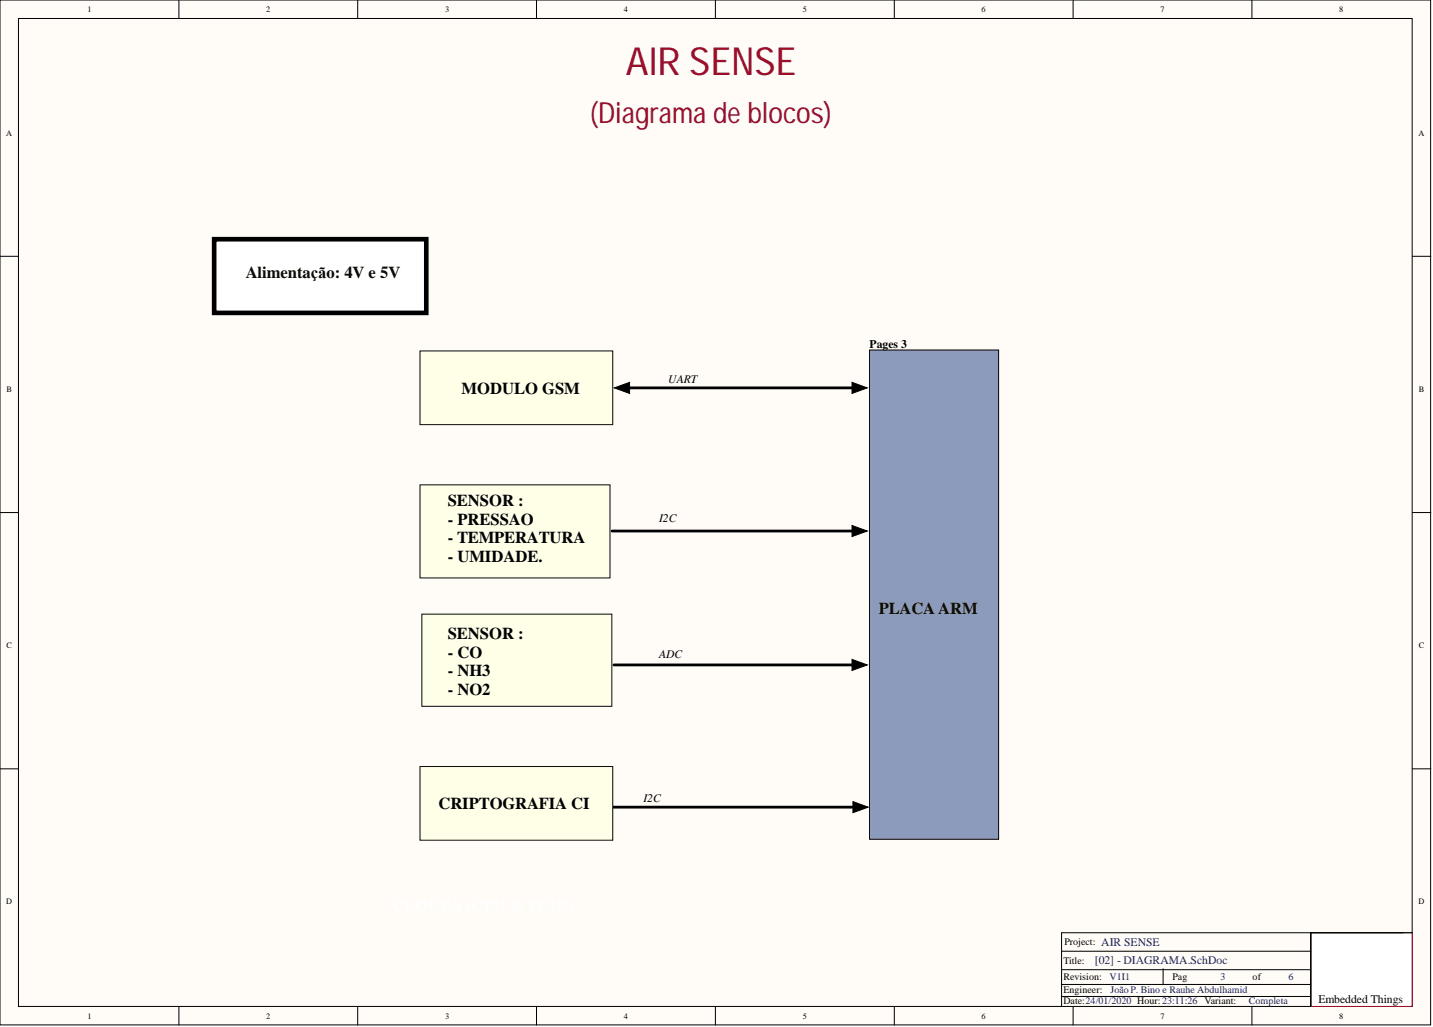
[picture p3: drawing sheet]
<svg xmlns="http://www.w3.org/2000/svg" width="393mm" height="282mm" viewBox="0 0 393 282" stroke-linecap="round" stroke-linejoin="round" font-family="sans-serif">
<g fill="#fffcf8" stroke="#000" stroke-width=".27">
<path d="M0 0h392.7v281.3h-392.7z"/>
<path d="M5.1 5.1h382.5v271.1h-382.5z"/>
</g>
<g fill="none" stroke="#000" stroke-width=".27">
<path d="M49.1 0v5.1M98.2 0v5.1M147.3 0v5.1M196.4 0v5.1M245.5 0v5.1M294.6 0v5.1M343.6 0v5.1M0 70.3h5.1M387.7 70.3h5M0 140.7h5.1M387.7 140.7h5M0 211h5.1"/>
<path d="M387.7 211h5M49.1 276.3v5M98.2 276.3v5M147.3 276.3v5M196.4 276.3v5M245.5 276.3v5M294.6 276.3v5M343.6 276.3v5"/>
</g>
<path d="M359.8 256h27.8v20.2h-27.8z" fill="#fff" stroke="#800000" stroke-width=".27"/>
<path d="M359.8 256v20.3M387.7 256h-96.3v20.3M291.4 273.5h68.4M291.4 270.2h68.4M291.4 261.1h68.4M291.4 266.1h68.4M319.3 265.9v4.3" fill="none" stroke="#000" stroke-width=".27"/>
<path d="M238.7 96.1h35.4v134.3h-35.4z" fill="#8c9bbc" stroke="#000" stroke-width=".27"/>
<path d="M58.8 65.7h58.2v20.2h-58.2z" fill="#fff" stroke="#000" stroke-width="1.3"/>
<path d="M169.8 106.5h67.1M168 145.7h68.9M168.5 182.5h68.4M168.2 221.5h69" fill="none" stroke="#000" stroke-width=".76"/>
<path d="M168.6 106.5l4.2-1.6v3.1zM233.9 104.9l4.2 1.6-4.2 1.5zM233.9 144.2l4.2 1.5-4.2 1.6zM233.9 181l4.2 1.5-4.2 1.5zM234.1 220l4.2 1.5-4.2 1.6z" fill="#000"/>
<path d="M168.6 106.5l4.2-1.6v3.1zM233.9 104.9l4.2 1.6-4.2 1.5zM233.9 144.2l4.2 1.5-4.2 1.6zM233.9 181l4.2 1.5-4.2 1.5zM234.1 220l4.2 1.5-4.2 1.6z" fill="none" stroke="#000" stroke-width=".27"/>
<g fill="#ffffe8" stroke="#080d02" stroke-width=".27">
<path d="M115.3 96.3h52.9v20.2h-52.9z"/>
<path d="M115.3 133.1h52.1v25.5h-52.1z"/>
<path d="M115.8 168.6h52.1v25.3h-52.1z"/>
<path d="M115.3 210.4h52.9v20.2h-52.9z"/>
</g>
<text font-size="10.6" fill="#9e0e29" x="171.8" y="20.6">AIR SENSE</text>
<text font-size="8" fill="#9e0e29" x="162" y="33.8">(Diagrama de blocos)</text>
<g font-size="4.6" fill="#080d02">
<text x="67.4" y="76.3">Alimentação: 4V e 5V</text>
<text x="241.2" y="168.6">PLACA ARM</text>
</g>
<g font-size="4.6">
<text x="126.7" y="108">MODULO GSM</text>
<text x="122.9" y="138.9">SENSOR :</text>
<text x="122.9" y="144">- PRESSAO</text>
<text x="122.9" y="149.1">- TEMPERATURA</text>
<text x="122.9" y="154.2">- UMIDADE.</text>
<text x="122.9" y="175.4">SENSOR :</text>
<text x="122.9" y="180.5">- CO</text>
<text x="122.9" y="185.6">- NH3</text>
<text x="122.9" y="190.7">- NO2</text>
<text x="120.4" y="222.1">CRIPTOGRAFIA CI</text>
</g>
<g font-size="3.2">
<text x="238.7" y="95.4">Pages 3</text>
<text x="183.5" y="105">UART</text>
<text x="180.9" y="143.3">I2C</text>
<text x="180.9" y="180.6">ADC</text>
<text x="176.6" y="220.1">I2C</text>
<text x="361.9" y="275.3">Embedded Things</text>
</g>
<g font-size="3.2" fill="#0c0087">
<text x="302.3" y="259.6">AIR SENSE</text>
<text x="300.5" y="264.7">[02] - DIAGRAMA.SchDoc</text>
</g>
<g font-size="2.7">
<text x="292.2" y="259.5">Project:</text>
<text x="291.9" y="269.1">Revision:</text>
<text x="291.9" y="264.5">Title:</text>
<text x="321.8" y="269.1">Pag</text>
<text x="343.8" y="269.1">of</text>
<text x="291.9" y="272.6">Engineer:</text>
<text x="291.9" y="275.7">Date:24/01/2020 Hour:23:11:26</text>
<text x="330.7" y="275.7">Variant:</text>
</g>
<g font-size="2.7" fill="#0c0087">
<text x="304.6" y="269.1">V1I1</text>
<text x="335" y="268.8">3</text>
<text x="353.7" y="268.8">6</text>
<text x="304.8" y="272.6">João P. Bino e Rauhe Abdulhamid</text>
<text x="342.8" y="275.7">Completa</text>
</g>
<g font-size="2.3">
<text x="24" y="3.3">1</text>
<text x="73.1" y="3.3">2</text>
<text x="122.2" y="3.3">3</text>
<text x="171.2" y="3.3">4</text>
<text x="220.4" y="3.3">5</text>
<text x="269.4" y="3.3">6</text>
<text x="318.5" y="3.3">7</text>
<text x="367.6" y="3.3">8</text>
<text x="1.7" y="37.2">A</text>
<text x="389.4" y="37.2">A</text>
<text x="1.8" y="107.6">B</text>
<text x="389.5" y="107.6">B</text>
<text x="1.8" y="177.9">C</text>
<text x="389.5" y="177.9">C</text>
<text x="1.7" y="248.2">D</text>
<text x="389.4" y="248.2">D</text>
<text x="24" y="279.6">1</text>
<text x="73.1" y="279.6">2</text>
<text x="122.2" y="279.6">3</text>
<text x="171.2" y="279.6">4</text>
<text x="220.4" y="279.6">5</text>
<text x="269.4" y="279.6">6</text>
<text x="318.5" y="279.6">7</text>
<text x="367.6" y="279.6">8</text>
</g>
</svg>
